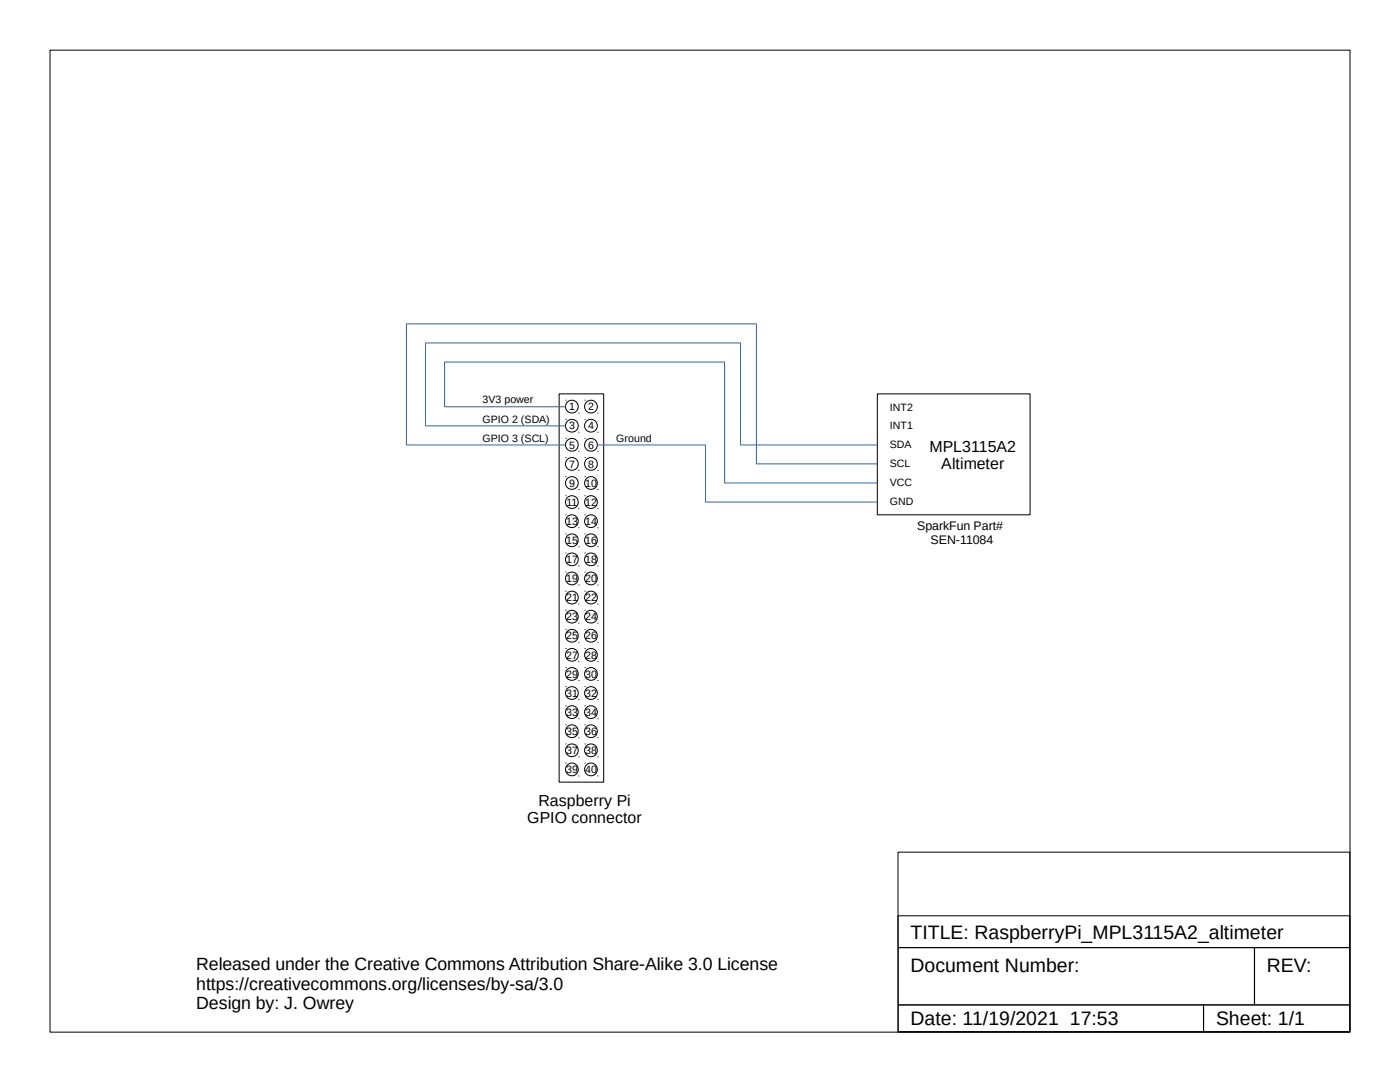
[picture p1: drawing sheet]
<svg xmlns="http://www.w3.org/2000/svg" width="279mm" height="216mm" viewBox="0 0 279 216" stroke-linecap="round" stroke-linejoin="round" font-family="sans-serif">
<g fill="none" stroke="#000" stroke-width=".2">
<path d="M10 10h259.4v195.9h-259.4zM111.6 78.6h8.9v77.5h-8.9zM112.9 79.9h.1M116.7 79.9h.1M175.1 78.6h30.5v24.1h-30.5zM112.9 83.7h.1M112.9 87.5h.1M112.9 91.3h.1M112.9 95.1h.1M112.9 98.9h.1M115.4 82.4h.1M115.4 86.2h.1"/>
<path d="M115.4 90.1h.1M115.4 93.9h.1M115.4 97.7h.1M116.7 83.7h.1M116.7 87.5h.1M116.7 91.3h.1M116.7 95.1h.1M116.7 98.9h.1M119.2 82.4h.1M119.2 86.2h.1M119.2 90.1h.1M119.2 93.9h.1"/>
<path d="M119.2 97.7h.1M112.9 102.7h.1M112.9 106.5h.1M112.9 110.3h.1M112.9 114.1h.1M112.9 118h.1M115.4 101.5h.1M115.4 105.3h.1M115.4 109.1h.1M115.4 112.9h.1M115.4 116.7h.1M116.7 102.7h.1"/>
<path d="M116.7 106.5h.1M116.7 110.3h.1M116.7 114.1h.1M116.7 118h.1M119.2 101.5h.1M119.2 105.3h.1M119.2 109.1h.1M119.2 112.9h.1M119.2 116.7h.1M112.9 121.8h.1M112.9 125.6h.1M112.9 129.4h.1"/>
<path d="M112.9 133.2h.1M112.9 137h.1M115.4 120.5h.1M115.4 124.3h.1M115.4 128.2h.1M115.4 132h.1M115.4 135.8h.1M115.4 139.6h.1M116.7 121.8h.1M116.7 125.6h.1M116.7 129.4h.1M116.7 133.2h.1"/>
<path d="M116.7 137h.1M119.2 120.5h.1M119.2 124.3h.1M119.2 128.2h.1M119.2 132h.1M119.2 135.8h.1M119.2 139.6h.1M112.9 140.8h.1M112.9 144.6h.1M112.9 148.4h.1M112.9 152.2h.1M115.4 143.4h.1"/>
<path d="M115.4 147.2h.1M115.4 151h.1M115.4 154.8h.1M116.7 140.8h.1M116.7 144.6h.1M116.7 148.4h.1M116.7 152.2h.1M119.2 143.4h.1M119.2 147.2h.1M119.2 151h.1M119.2 154.8h.1M179.2 170h90.2v35.9h-90.2z"/>
<path d="M179.2 182.7h90.2v6.4h-90.2zM179.2 189.1h71.2v11.4h-71.2zM250.3 189.1h19.1v11.4h-19.1zM179.2 200.5h61v5.3h-61zM240.2 200.5h29.2v5.3h-29.2z"/>
<circle cx="114.1" cy="81.1" r="1.28"/>
<circle cx="114.1" cy="88.8" r="1.28"/>
<circle cx="114.1" cy="92.6" r="1.28"/>
<circle cx="114.1" cy="84.9" r="1.28"/>
<circle cx="114.1" cy="96.4" r="1.28"/>
<circle cx="117.9" cy="88.8" r="1.28"/>
<circle cx="117.9" cy="81.1" r="1.28"/>
<circle cx="117.9" cy="92.6" r="1.28"/>
<circle cx="117.9" cy="84.9" r="1.28"/>
<circle cx="117.9" cy="96.4" r="1.28"/>
<circle cx="114.1" cy="111.6" r="1.28"/>
<circle cx="114.1" cy="107.8" r="1.28"/>
<circle cx="114.1" cy="119.2" r="1.28"/>
<circle cx="114.1" cy="100.2" r="1.28"/>
<circle cx="114.1" cy="104" r="1.28"/>
<circle cx="114.1" cy="115.4" r="1.28"/>
<circle cx="117.9" cy="119.2" r="1.28"/>
<circle cx="117.9" cy="100.2" r="1.28"/>
<circle cx="117.9" cy="107.8" r="1.28"/>
<circle cx="117.9" cy="111.6" r="1.28"/>
<circle cx="117.9" cy="104" r="1.28"/>
<circle cx="117.9" cy="115.4" r="1.28"/>
<circle cx="114.1" cy="138.3" r="1.28"/>
<circle cx="114.1" cy="134.5" r="1.28"/>
<circle cx="114.1" cy="130.7" r="1.28"/>
<circle cx="114.1" cy="126.9" r="1.28"/>
<circle cx="114.1" cy="123" r="1.28"/>
<circle cx="117.9" cy="138.3" r="1.28"/>
<circle cx="117.9" cy="134.5" r="1.28"/>
<circle cx="117.9" cy="130.7" r="1.28"/>
<circle cx="117.9" cy="126.9" r="1.28"/>
<circle cx="117.9" cy="123" r="1.28"/>
<circle cx="114.1" cy="153.5" r="1.28"/>
<circle cx="114.1" cy="149.7" r="1.28"/>
<circle cx="114.1" cy="145.9" r="1.28"/>
<circle cx="114.1" cy="142.1" r="1.28"/>
<circle cx="117.9" cy="149.7" r="1.28"/>
<circle cx="117.9" cy="153.5" r="1.28"/>
<circle cx="117.9" cy="145.9" r="1.28"/>
<circle cx="117.9" cy="142.1" r="1.28"/>
</g>
<path d="M112.9 81.2h-24.2v-9h55.9v24.2h30.5M112.9 85h-28v-16.6h62.9v20.4h27.3M112.9 88.8h-31.8v-24.2h69.9v28h24.1M119.2 88.8h21.6v11.4h34.3" fill="none" stroke="#3465a4" stroke-width=".2"/>
<g font-size="3.9">
<text x="181.7" y="187.3">TITLE: RaspberryPi_MPL3115A2_altimeter</text>
<text x="181.7" y="194">Document Number:</text>
<text x="252.8" y="194">REV:</text>
<text x="181.7" y="204.5">Date: 11/19/2021 17:53</text>
<text x="242.7" y="204.5">Sheet: 1/1</text>
</g>
<g font-size="3.5">
<text x="39.2" y="193.5">Released under the Creative Commons Attribution Share-Alike 3.0 License</text>
<text x="39.2" y="197.5">https://creativecommons.org/licenses/by-sa/3.0</text>
<text x="39.2" y="201.4">Design by: J. Owrey</text>
</g>
<g font-size="3.2">
<text x="185.5" y="90.1">MPL3115A2</text>
<text x="187.9" y="93.7">Altimeter</text>
<text x="107.5" y="160.8">Raspberry Pi</text>
<text x="105.2" y="164.3">GPIO connector</text>
</g>
<g font-size="2.5">
<text x="183.1" y="105.8">SparkFun Part#</text>
<text x="185.7" y="108.6">SEN-11084</text>
</g>
<g font-size="2.1">
<text x="96.3" y="80.5">3V3 power</text>
<text x="113.6" y="81.9">1</text>
<text x="117.4" y="81.9">2</text>
<text x="177.6" y="81.9">INT2</text>
<text x="96.3" y="84.3">GPIO 2 (SDA)</text>
<text x="96.3" y="88.3">GPIO 3 (SCL)</text>
<text x="113.6" y="85.7">3</text>
<text x="113.6" y="89.5">5</text>
<text x="117.4" y="85.7">4</text>
<text x="117.4" y="89.5">6</text>
<text x="123" y="88.3">Ground</text>
<text x="177.6" y="85.6">INT1</text>
<text x="177.6" y="89.4">SDA</text>
<text x="113.6" y="93.3">7</text>
<text x="117.4" y="93.3">8</text>
<text x="177.6" y="93.2">SCL</text>
<text x="113" y="100.9">11</text>
<text x="113.6" y="97.1">9</text>
<text x="116.8" y="97.1">10</text>
<text x="116.8" y="100.9">12</text>
<text x="177.6" y="97">VCC</text>
<text x="177.6" y="100.8">GND</text>
<text x="113" y="104.7">13</text>
<text x="116.8" y="104.7">14</text>
<text x="113" y="108.5">15</text>
<text x="113" y="112.3">17</text>
<text x="116.8" y="108.5">16</text>
<text x="116.8" y="112.3">18</text>
<text x="113" y="116.2">19</text>
<text x="113" y="120">21</text>
<text x="116.8" y="116.2">20</text>
<text x="116.8" y="120">22</text>
<text x="113" y="123.8">23</text>
<text x="116.8" y="123.8">24</text>
<text x="113" y="127.6">25</text>
<text x="113" y="131.4">27</text>
<text x="116.8" y="127.6">26</text>
<text x="116.8" y="131.4">28</text>
<text x="113" y="135.2">29</text>
<text x="116.8" y="135.2">30</text>
<text x="113" y="139">31</text>
<text x="113" y="142.8">33</text>
<text x="116.8" y="139">32</text>
<text x="116.8" y="142.8">34</text>
<text x="113" y="146.6">35</text>
<text x="116.8" y="146.6">36</text>
<text x="113" y="150.4">37</text>
<text x="113" y="154.3">39</text>
<text x="116.8" y="150.4">38</text>
<text x="116.8" y="154.3">40</text>
</g>
</svg>
